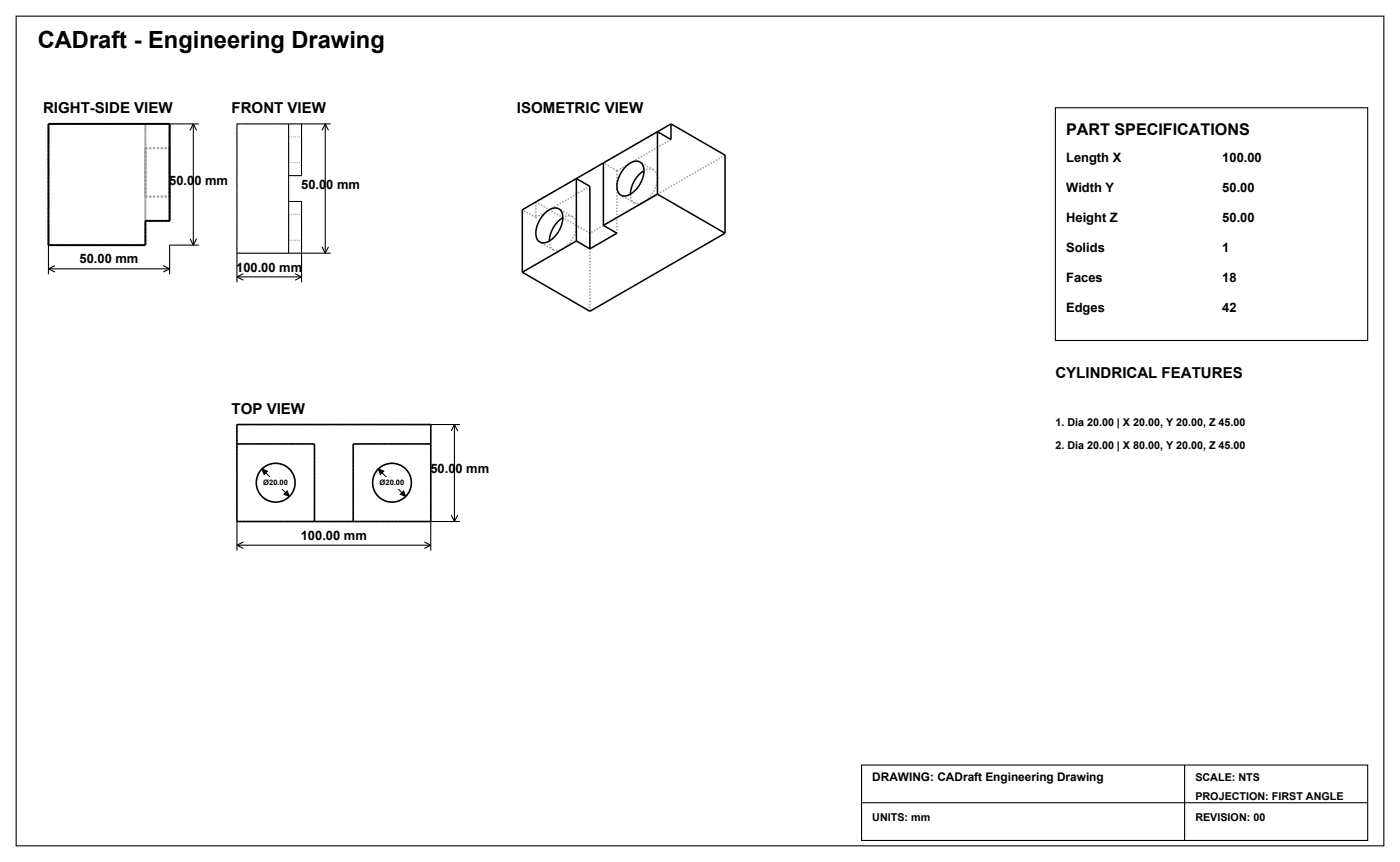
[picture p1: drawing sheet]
<svg xmlns="http://www.w3.org/2000/svg" width="344mm" height="212mm" viewBox="0 0 344 212" stroke-linecap="round" stroke-linejoin="round" font-family="sans-serif">
<path d="M4 4h336v203.7h-336z" fill="none" stroke="#000" stroke-width=".26"/>
<path d="M211.7 187.9h124.3v18.5h-124.3z" fill="#fff" stroke="#000" stroke-width=".26"/>
<path d="M211.7 197.1h124.3M291 187.9v18.5" fill="none" stroke="#000" stroke-width=".26"/>
<path d="M259.3 26.5h76.7v57.1h-76.7z" fill="#fff" stroke="#000" stroke-width=".26"/>
<g fill="none" stroke="#a0a0a0" stroke-width=".48" stroke-dasharray=".5 .5" stroke-linecap="butt">
<path d="M11.9 30.4h29.8M35.7 30.4h6M35.7 30.4v23.8M35.7 36.4v5.9M35.7 36.4h6M41.7 30.4v23.8M41.7 36.4v5.9M35.7 54.2h6M35.7 54.2v-23.8M35.7 42.3v6M35.7 48.3v-6M35.7 42.3v-5.9"/>
<path d="M35.7 48.3h6M41.7 54.2v-23.8M41.7 42.3v6M41.7 48.3v-6M41.7 42.3v-5.9M11.9 60.2h23.8M11.9 60.2v-29.8M35.7 60.2v-6"/>
</g>
<path d="M11.9 30.4h29.8v23.8h-6v6h-23.8z" fill="none" stroke="#000" stroke-width=".48"/>
<g fill="none" stroke="#000" stroke-width=".26">
<path d="M41.7 30.4h7.1M47.5 30.4v29.8M47.5 30.4l-.8 1.6M47.5 30.4l.8 1.6M74.1 30.4h7.1M79.9 30.4v31.8M79.9 30.4l-.8 1.6M79.9 30.4l.8 1.6M46.7 58.6l.8 1.6M48.3 58.6l-.8 1.6M11.9 60.2v7.1M11.9 66h29.8"/>
<path d="M11.9 66l1.6 .8M13.5 65.2l-1.6 .8M40.1 65.2l1.6 .8M41.7 66l-1.6 .8M48.8 60.2h-7.1v7.1M58.2 62.2v7.1M58.2 68h15.9M58.2 68l1.6 .8M59.8 67.2l-1.6 .8M72.5 67.2l1.6 .8M74.1 68l-1.6 .8M79.1 60.6l.8 1.6"/>
<path d="M80.7 60.6l-.8 1.6M81.2 62.2h-7.1v7.1M105.8 104.2h7.2M111.7 104.2v23.9M111.7 104.2l-.8 1.6M111.7 104.2l.7 1.6M58.2 128.1v7.1M58.2 133.9h47.6M58.2 133.9l1.6 .8M59.8 133.1l-1.6 .8M104.2 133.1l1.6 .8M105.8 133.9l-1.6 .8"/>
<path d="M110.9 126.5l.8 1.6M112.4 126.5l-.7 1.6M113 128.1h-7.2v7.1"/>
</g>
<g fill="none" stroke="#a0a0a0" stroke-width=".25" stroke-dasharray=".3 .3" stroke-linecap="butt">
<path d="M58.2 30.4h15.9M70.9 33.6v6.4M70.9 40h3.2M70.9 33.6h3.2M70.9 40v-6.4M74.1 30.4v12.7M74.1 33.6v6.4M74.1 40v-6.4M70.9 49.5h3.2M70.9 43.1h3.2M70.9 43.1v-12.7M70.9 49.5v-6.4"/>
<path d="M70.9 52.7v6.3M70.9 59h3.2M70.9 52.7h3.2M70.9 59v-6.3M74.1 49.5v12.7M74.1 52.7v6.3M74.1 59v-6.3M58.2 62.2h15.9M58.2 62.2v-31.8M70.9 62.2v-12.7"/>
</g>
<path d="M70.9 30.4v31.8M70.9 43.1h3.2v-12.7h-15.9v31.8h15.9v-12.7h-3.2M64.4 115.2l6.7 6.7" fill="none" stroke="#000" stroke-width=".25"/>
<path d="M58.2 109h19.1M58.2 104.2v23.9M63 118.5l.3 1.9 1.1 1.5 1.5 1 1.8 .4 1.9-.4 1.5-1 1-1.5 .4-1.9M72.5 118.5l-.4-1.8-1-1.5-1.5-1.1-1.9-.3-1.8 .3-1.5 1.1-1.1 1.5-.3 1.8M86.8 109v19.1M86.8 109h19M91.5 118.5l.4 1.9 1 1.5 1.6 1 1.8 .4 1.8-.4 1.6-1 1-1.5 .4-1.9M101.1 118.5l-.4-1.8-1-1.5-1.6-1.1-1.8-.3-1.8 .3-1.6 1.1-1 1.5-.4 1.8M105.8 104.2h-47.6M58.2 128.1h47.6M77.3 128.1v-19.1M105.8 128.1v-23.9" fill="none" stroke="#a0a0a0" stroke-width=".38" stroke-dasharray=".4 .4" stroke-linecap="butt"/>
<g fill="none" stroke="#000" stroke-width=".38">
<path d="M58.2 109h19.1v19.1M58.2 104.2h47.6v23.9h-47.6zM105.8 109h-19v19.1"/>
<circle cx="67.7" cy="118.5" r="4.8"/>
<circle cx="96.3" cy="118.5" r="4.8"/>
</g>
<path d="M64.4 115.2l1.3 .5-.8 .8zM69.8 121.4l.8-.8 .5 1.3z" fill="#000" stroke="#000" stroke-width=".25"/>
<path d="M64.1 117.1h7.3v2.9h-7.3z" fill="#fff"/>
<path d="M92.9 115.2l6.8 6.7" fill="none" stroke="#000" stroke-width=".25"/>
<path d="M92.9 115.2l1.4 .5-.8 .8zM98.3 121.4l.9-.8 .5 1.3z" fill="#000" stroke="#000" stroke-width=".25"/>
<path d="M92.7 117.1h7.2v2.9h-7.2z" fill="#fff"/>
<g fill="none" stroke="#a0a0a0" stroke-width=".38" stroke-dasharray=".4 .4" stroke-linecap="butt">
<path d="M161.5 32.3l-13.3 7.7M178.1 38.1l-33.2 19.2M131.6 53.4l13.3-7.6M131.6 53.4l-3.3-1.9M131.6 49.6v3.8M135 59.2l.2 1.3 .7 .8M140.6 53.2l-1-.2-1.3 .4M140.6 53.2l-3.3-1.9M141.6 43.8l-10 5.8M141.6 55.3l-.2-1.3-.8-.8M144.9 57.3l-13.3-7.7M144.9 57.3v19.1"/>
<path d="M151.6 41.9l-3.4-1.9M151.6 41.9v15.4M151.6 41.9l13.2-7.6M154.9 47.7l.2 1.3 .8 .8M155.9 49.8l.7 .2 1-.1 .9-.5 1-.8 1.5-2.3 .4-1.3 .1-1.2M155.9 49.8l-3.4-1.9M160.6 41.7l-1.1-.2-1.3 .4M160.6 41.7l-3.4-1.9M161.5 43.8l-.2-1.3-.7-.8M135.9 61.3l.8 .3 .9-.2 1-.5 1-.8 1.4-2.3 .5-1.3 .1-1.2M135.9 61.3l-3.3-1.9"/>
</g>
<g fill="none" stroke="#000" stroke-width=".38">
<path d="M164.8 30.4v3.9l-3.3-2v15.4M164.8 30.4l-16.6 9.6M164.8 30.4l13.3 7.7v19.2M133.8 52.4l1.6-1.1 .8-.2h.7l.6 .3 .5 .6 .3 1.7-.6 2.2-1.2 1.9-1.6 1.4-1.6 .4-.7-.2-.6-.6-.3-.7v-1.1l.6-2.3zM138.3 53.4l-1.3 1.1-1.1 1.4-.7 1.7-.2 1.6M141.6 59.2v-15.4l3.3 2v15.3M141.6 59.2l3.3 1.9M141.6 59.2l-13.3 7.7M148.2 40l-19.9 11.5v15.4M148.2 55.3l3.4 2-6.7 3.8M148.2 40v15.3M153.7 40.9l1.7-1.1 .7-.2h.8l.6 .4 .4 .5 .3 1.7-.6 2.2-1.1 1.9-1.7 1.4-1.5 .4-.8-.2-.5-.6-.4-.8v-1l.2-1.2 .5-1.3z"/>
<path d="M158.2 41.9l-1.3 1.1-1 1.4-.8 1.7-.2 1.6M161.5 47.7l16.6 9.6M161.5 47.7l-13.3 7.6M178.1 57.3l-33.2 19.1-16.6-9.5"/>
</g>
<text font-size="5.8" x="9.3" y="11.9">CADraft - Engineering Drawing</text>
<text font-size="4" x="261.9" y="33.1">PART SPECIFICATIONS</text>
<g font-size="3.7">
<text x="10.6" y="27.8">RIGHT-SIDE VIEW</text>
<text x="56.9" y="27.8">FRONT VIEW</text>
<text x="127" y="27.8">ISOMETRIC VIEW</text>
<text x="259.3" y="92.9">CYLINDRICAL FEATURES</text>
<text x="56.9" y="101.6">TOP VIEW</text>
</g>
<g font-size="3.2">
<text x="261.9" y="39.7">Length X</text>
<text x="300.3" y="39.7">100.00</text>
<text x="41.6" y="45.3">50.00 mm</text>
<text x="74" y="46.3">50.00 mm</text>
<text x="261.9" y="47.1">Width Y</text>
<text x="300.3" y="47.1">50.00</text>
<text x="261.9" y="54.5">Height Z</text>
<text x="300.3" y="54.5">50.00</text>
<text x="19.6" y="64.7">50.00 mm</text>
<text x="261.9" y="61.9">Solids</text>
<text x="300.3" y="61.9">1</text>
<text x="58" y="66.7">100.00 mm</text>
<text x="261.9" y="69.3">Faces</text>
<text x="300.3" y="69.3">18</text>
<text x="261.9" y="76.7">Edges</text>
<text x="300.3" y="76.7">42</text>
<text x="105.7" y="116.2">50.00 mm</text>
<text x="73.9" y="132.6">100.00 mm</text>
</g>
<text font-size="2.9" x="214.3" y="191.8">DRAWING: CADraft Engineering Drawing</text>
<g font-size="2.6">
<text x="259.3" y="104.5">1. Dia 20.00 | X 20.00, Y 20.00, Z 45.00</text>
<text x="259.3" y="110.3">2. Dia 20.00 | X 80.00, Y 20.00, Z 45.00</text>
<text x="293.7" y="191.8">SCALE: NTS</text>
<text x="293.7" y="196.3">PROJECTION: FIRST ANGLE</text>
<text x="214.3" y="201.6">UNITS: mm</text>
<text x="293.7" y="201.6">REVISION: 00</text>
</g>
<g font-size="1.9">
<text x="64.7" y="119.2">Ø20.00</text>
<text x="93.3" y="119.2">Ø20.00</text>
</g>
</svg>
